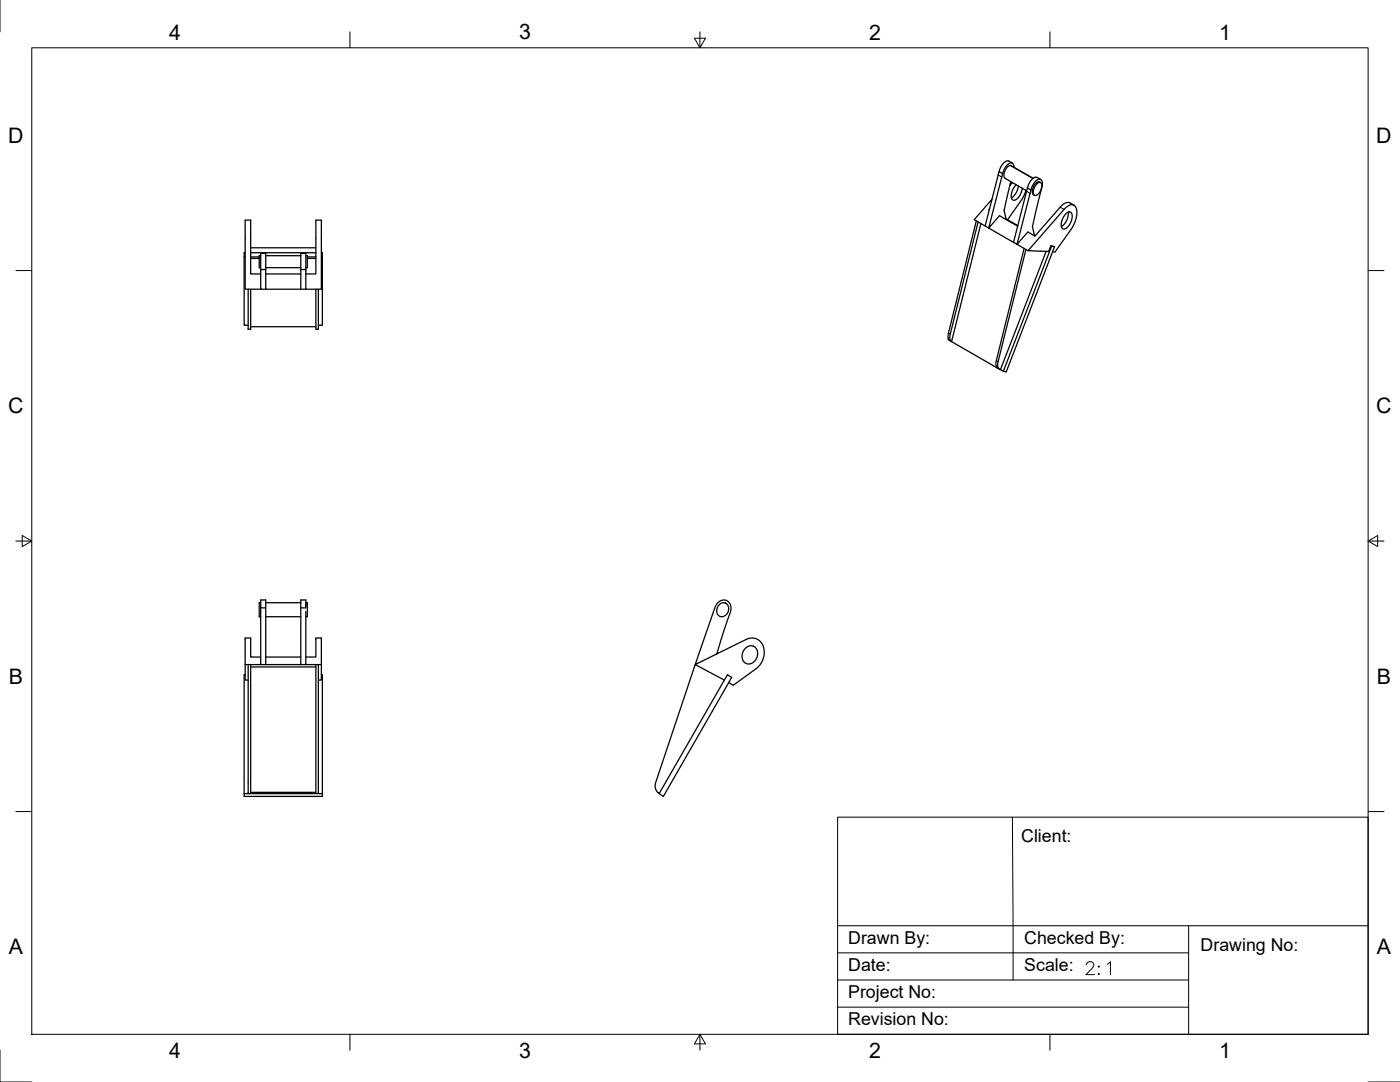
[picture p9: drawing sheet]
<svg xmlns="http://www.w3.org/2000/svg" width="559mm" height="432mm" viewBox="0 0 559 432" stroke-linecap="round" stroke-linejoin="round" font-family="sans-serif">
<!-- layer: Visible -->
<g fill="none" stroke="#000" stroke-width=".51">
<path d="M395.9 79.5l-7.1 8.2 4.4 2.5M398.8 68.5l-5.6 21.7 11.3 6.5M400.2 69.3l-5.6 21.7 4.3-4.9 7.3 4.2M403.4 72.5l-2.6 11.5 .8 3.6M404.1 65.1l-1.4-.8a3.6 3.6 0 0 0-3.6 3.2l-.3 1 1.4 .8M404.1 72.9l-1.1 1.2M404.7 66.8a1.41 1.41 0 0 0-.8-1.8 1.41 1.41 0 0 0-1.8 .7 7 7 0 0 0-1.9 3.6M405.6 73.7l-.6 .7a4.9 4.9 0 0 0-.9 5.3 2.42 2.42 0 0 0 3-1.7l.9-2.9M406.5 74.2l-.5 1.9a5.2 5.2 0 0 1-2.3 2.8M409.5 76l-1.6 3.5-5.7 8.2M410.1 75l1.4 .8a5.1 5.1 0 0 1 3.6-4.3 2.54 2.54 0 0 1 .7 3.5l-3.7 15.5 .8 3.6M411.5 75.8l-5.5 21.7-1.5-.8"/>
<path d="M412.4 71.1l-8.8-5a3.2 3.2 0 0 0-2.9 3.3l.1 1.1 .4 .7 8.6 4.9M413.8 73.5a1.09 1.09 0 0 1 1.4-.7 1.09 1.09 0 0 1 .6 1.5 3.7 3.7 0 0 1-2.8 3.7 3.3 3.3 0 0 1 .8-4.5zM415.4 72.9a1.86 1.86 0 0 0-2.8 1.4 2.53 2.53 0 0 0 .3 3.6M415.4 71.6l-1.4-.8a3.6 3.6 0 0 0-3.6 3.2l-5.9 22.7M100.1 98.9h26M389.7 88.2l-11.1 44.7a2.49 2.49 0 0 0 1.2 3.4l18.3 10.6M390.4 88.6l-11.1 44.8a2.73 2.73 0 0 0 .5 2.9l11.7-47.1M395 83.3l-.1 .4M401.6 87.4l4.6 2.6M408.8 99.1l-11.1 44.9a2.7 2.7 0 0 0 .4 2.9M409.5 99.6l-11.1 44.8a2.22 2.22 0 0 0 .9 3.1M412.9 93.9l.3 .2"/>
<path d="M419.4 98.1l.3 .2-19.2 49.9-1.2-.7 18.3-47.2M419.7 98.3l1.2 .2M425.5 85.3a1.39 1.39 0 0 1 1.9-.6 1.39 1.39 0 0 1 .6 1.9 5.1 5.1 0 0 1-3.5 4.8 2.5 2.5 0 0 1-.6-3.5zM426.3 84.7a6.1 6.1 0 0 1-2.7 5.7M428.7 81.9l-1.6-.9a3.5 3.5 0 0 0-3.9 1.7l-10.1 11.5-2.8-1.6-4.3 4.9 4.3 2.6 14.4-16.5a3.1 3.1 0 0 1 4.4-1.4 8.5 8.5 0 0 1-1.2 8.8l-6.9 9.6-.9-.1M97.5 102.5v27.3h1.6M97.9 100.9h-.4v1.6h.4M99.1 115.4v16h1v-16M100.1 100.9h26M100.1 102.5h3.4M100.1 103.1h3.4M104.1 102h-.6v4.8h.6"/>
<path d="M104.1 107.6v7.8h2M104.1 109.3h-4v-21.5h-2.2v27.6h6.2M106.1 107.6h-2v-6.5h2v14.3M106.1 109.3h14M106.1 115.4h14M106.1 102h14M106.1 106.8h14M120.1 107.6h2v-6.5h-2v14.3M122.1 102h.6v4.8h-.6M122.1 107.6v7.8h-2M122.1 109.3h4v-21.5h2.2v27.6h-6.2M122.7 102.5h3.4"/>
<path d="M122.7 103.1h3.4M126.1 115.4v16h1v-16M128.3 102.5h.4v27.3h-1.6M128.3 100.9h.4v1.6M410.3 100.1l8.3 .3 .8-2.3 1.5 .4-19.3 49.9-1.1-.2M100.1 130.4h26M378.5 135.1l-.1 .3 .4 .3M398.1 146.9l.8 .4M104.1 240.5h-.6v5.6h.6M104.1 242.6v22.6h2M106.1 242.6h-2v-3.2h2v25.8M106.1 246.1h14"/>
<path d="M106.1 240.5h14M120.1 242.6h2v-3.2h-2v25.8M122.1 240.5h.6v5.6h-.6M122.1 244v21.2h-2M122.1 241v1.4M287.2 241.2a2.26 2.26 0 0 1 3-.1 2.26 2.26 0 0 1 .4 3 2.3 2.3 0 0 1-2.2 2 2.3 2.3 0 0 1-2.3-1.9l.1-1.4zM297.6 258.6a2.86 2.86 0 0 1 3.7-.4 2.86 2.86 0 0 1 1 3.5 3.3 3.3 0 0 1-2 2.9 3.3 3.3 0 0 1-3.5-.6 4.2 4.2 0 0 1 .8-5.4zM97.9 265.2v6.2h1.2M97.9 269.2h-.4v47.5M99.1 265.2v51.5h28v-51.5M100.1 265.2v51h26v-51M100.1 266.2h26"/>
<path d="M104.1 262.2h-4v-7.6h-2.2v10.6h6.2M106.1 262.2h14M106.1 265.2h14M122.1 262.2h4v-7.6h2.2v10.6h-6.2M128.3 265.2v6.2h-1.2M128.3 269.2h.4v47.5h-1.6M286.2 260.9l5.2-16.3a3.3 3.3 0 0 0 0-3.6 3.3 3.3 0 0 0-3.2-1.5 5.2 5.2 0 0 0-3.4 4.5l-7.3 21.2 20.3-10a5 5 0 0 1 5.3 .4 5 5 0 0 1 2 4.9 8.3 8.3 0 0 1-3.4 6.4l-9.1 6.6-1.7-1.2M289.1 271.4l-11.6-6.2-15.8 47a3.8 3.8 0 0 0 1.4 4.5l27.3-47.5 1.6 1.2-27.2 47.4-1.7-1.1M99.1 316.7h-1.6v1.1h31.2v-1.1"/>
</g>
<!-- layer: Visible Narrow -->
<path d="M398.4 69.8l1.4 .9M403.2 66l9 5.2M409.7 76.3l1.4 .9M414.5 72.5l.4 .3M423.2 82.7l1.5 .9M378.6 132.9l.7 .5M397.7 144l.7 .4" fill="none" stroke="#000" stroke-width=".4"/>
<!-- layer: Border -->
<g fill="none" stroke="#000" stroke-width=".4">
<path d="M0 0v12.7M12.7 19.1h533.4v393.7h-533.4zM139.7 12.7v6.4M277.2 15.3h4.4l-2.2 3.8zM279.4 12.7v6.4M419.1 12.7v6.4M6.3 108h6.4M546.1 108h6.3M6.3 215.9h6.4M8.9 213.7l3.8 2.2-3.8 2.2zM546.1 215.9l3.8 2.2v-4.4l-3.8 2.2h6.3M6.3 323.9h6.4"/>
<path d="M546.1 323.9h6.3M0 419.1v12.7h12.7M139.7 412.8v6.3M279.4 412.8l2.2 3.8h-4.4zM279.4 412.8v6.3M419.1 412.8v6.3M546.1 431.8h12.7"/>
</g>
<!-- layer: Titleblock -->
<path d="M334.3 326.1h211.8v86.7h-211.8zM404.1 326.1l.3 65M334.3 369.4h211.8M474.4 369.4v43.4M334.3 391.1h140.1M334.3 380.3h140.1M334.3 401.9h140.1" fill="none" stroke="#000" stroke-width=".4"/>
<text font-size="9.3" x="432.2" y="390.2">2:1</text>
<g font-size="8.5">
<text x="67.5" y="15.8">4</text>
<text x="207.2" y="15.7">3</text>
<text x="346.9" y="15.8">2</text>
<text x="486.6" y="15.8">1</text>
<text x="3.3" y="57">D</text>
<text x="549.3" y="57">D</text>
<text x="3.3" y="165">C</text>
<text x="549.3" y="165">C</text>
<text x="3.5" y="272.9">B</text>
<text x="549.6" y="272.9">B</text>
<text x="3.5" y="380.9">A</text>
<text x="549.6" y="380.9">A</text>
<text x="67.5" y="422.2">4</text>
<text x="207.2" y="422.1">3</text>
<text x="346.9" y="422.2">2</text>
<text x="486.6" y="422.2">1</text>
</g>
<g font-size="7.1">
<text x="407.6" y="336.2">Client:</text>
<text x="338.6" y="376.6">Drawn By:</text>
<text x="408.8" y="376.7">Checked By:</text>
<text x="479.2" y="379.6">Drawing No:</text>
<text x="338.6" y="387.4">Date:</text>
<text x="408.8" y="387.5">Scale:</text>
<text x="338.6" y="398.3">Project No:</text>
<text x="338.5" y="409.1">Revision No:</text>
</g>
</svg>
